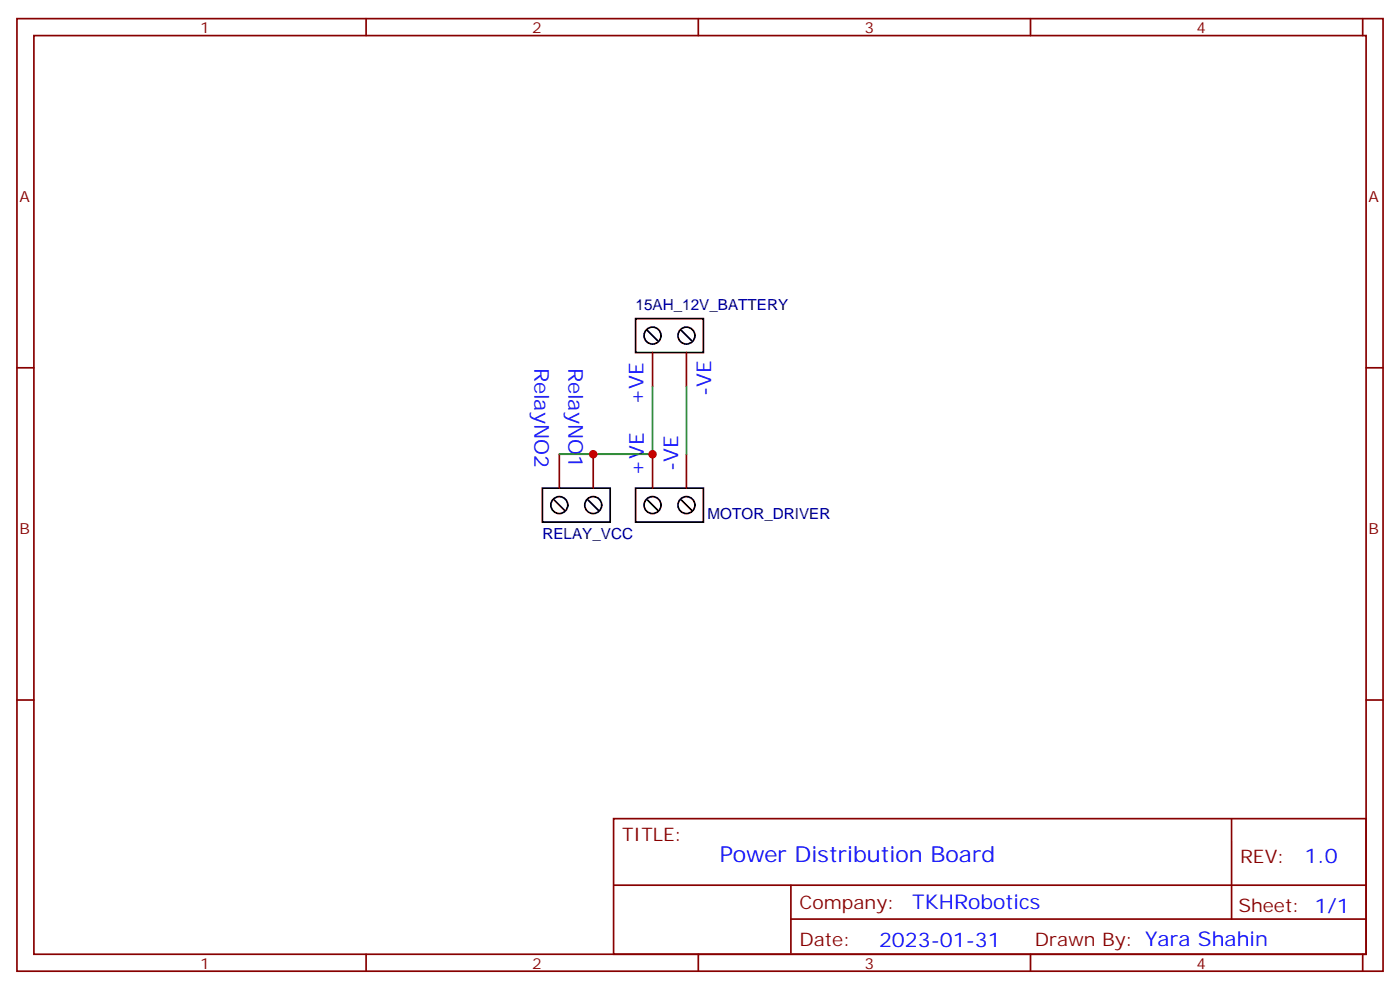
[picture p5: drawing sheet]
<svg xmlns="http://www.w3.org/2000/svg" width="291mm" height="206mm" viewBox="0 0 291 206" stroke-linecap="round" stroke-linejoin="round" font-family="sans-serif">
<g fill="none" stroke="#870000" stroke-width=".35">
<path d="M3.5 3.9h284.4v198.2h-284.4zM7.1 7.4h277.2v191.2h-277.2zM76.2 3.9v3.5M145.3 3.9v3.5M214.5 3.9v3.5M283.6 3.9v3.5M3.5 76.6h3.6M135.8 73.4v7M142.9 73.4v7M284.3 76.6h3.6M116.4 94.5v7.1M123.5 94.5v7.1"/>
<path d="M135.8 94.5v7.1M142.9 94.5v7.1M3.5 145.7h3.6M284.3 145.7h3.6M127.7 170.4h156.6v28.2h-156.6zM256.3 170.4v20.9M76.2 198.6v3.5M127.7 184.2h156.5M145.3 198.6v3.5M164.6 191.3h119.6M164.6 184.2v14.1M214.5 198.6v3.5"/>
<path d="M283.6 198.6v3.5"/>
</g>
<g fill="none" stroke="#000" stroke-width=".35">
<path d="M132.3 66.3h14.1v7.1h-14.1zM134.8 68.8l2.1 2.1M141.8 68.8l2.1 2.1M112.9 101.6h14.1v7.1h-14.1zM115.4 104.1l2.1 2.1M122.4 104.1l2.1 2.1M132.3 101.6h14.1v7.1h-14.1zM134.8 104.1l2.1 2.1M141.8 104.1l2.1 2.1"/>
<circle cx="135.8" cy="69.9" r="1.76"/>
<circle cx="142.9" cy="69.8" r="1.76"/>
<circle cx="116.4" cy="105.1" r="1.76"/>
<circle cx="123.5" cy="105.1" r="1.76"/>
<circle cx="135.8" cy="105.1" r="1.76"/>
<circle cx="142.9" cy="105.1" r="1.76"/>
</g>
<path d="M135.8 80.4v14.1h-19.4M142.9 80.4v14.1" fill="none" stroke="#008700" stroke-width=".35"/>
<g fill="#c00">
<circle cx="135.8" cy="94.5" r=".88"/>
<circle cx="123.5" cy="94.5" r=".88"/>
</g>
<text font-size="4.6" fill="#00f" x="149.8" y="179.4">Power Distribution Board</text>
<g font-size="4.2" fill="#00f">
<text x="111.3" y="76.5" transform="rotate(90 111.3 76.5)">RelayNO2</text>
<text x="118.3" y="76.5" transform="rotate(90 118.3 76.5)">RelayNO1</text>
<text x="148" y="82.5" transform="rotate(-90 148 82.5)">-VE</text>
<text x="133.9" y="84.3" transform="rotate(-90 133.9 84.3)">+VE</text>
<text x="134" y="99.1" transform="rotate(-90 134 99.1)">+VE</text>
<text x="141.1" y="98.1" transform="rotate(-90 141.1 98.1)">-VE</text>
<text x="271.5" y="179.7">1.0</text>
<text x="189.9" y="189.2">TKHRobotics</text>
<text x="183" y="197">2023-01-31</text>
</g>
<g font-size="3.9" fill="#800">
<text x="129.5" y="175">TITLE:</text>
<text x="258.1" y="179.7">REV:</text>
<text x="166.4" y="189.2">Company:</text>
<text x="257.7" y="189.8">Sheet: 1/1</text>
<text x="166.4" y="196.8">Date:</text>
<text x="215.4" y="196.9">Drawn By: Yara Shahin</text>
</g>
<g font-size="3.2" fill="#800">
<text x="41.6" y="6.9">1</text>
<text x="110.8" y="6.9">2</text>
<text x="179.9" y="6.9">3</text>
<text x="249.1" y="6.9">4</text>
<text x="4.1" y="42">A</text>
<text x="284.9" y="42">A</text>
<text x="4.1" y="111.1">B</text>
<text x="284.9" y="111.1">B</text>
<text x="41.6" y="201.6">1</text>
<text x="110.8" y="201.6">2</text>
<text x="179.9" y="201.6">3</text>
<text x="249.1" y="201.6">4</text>
</g>
<g font-size="3.2" fill="#000080">
<text x="132.3" y="64.6">15AH_12V_BATTERY</text>
<text x="112.9" y="112.2">RELAY_VCC</text>
<text x="147.3" y="108">MOTOR_DRIVER</text>
</g>
</svg>
